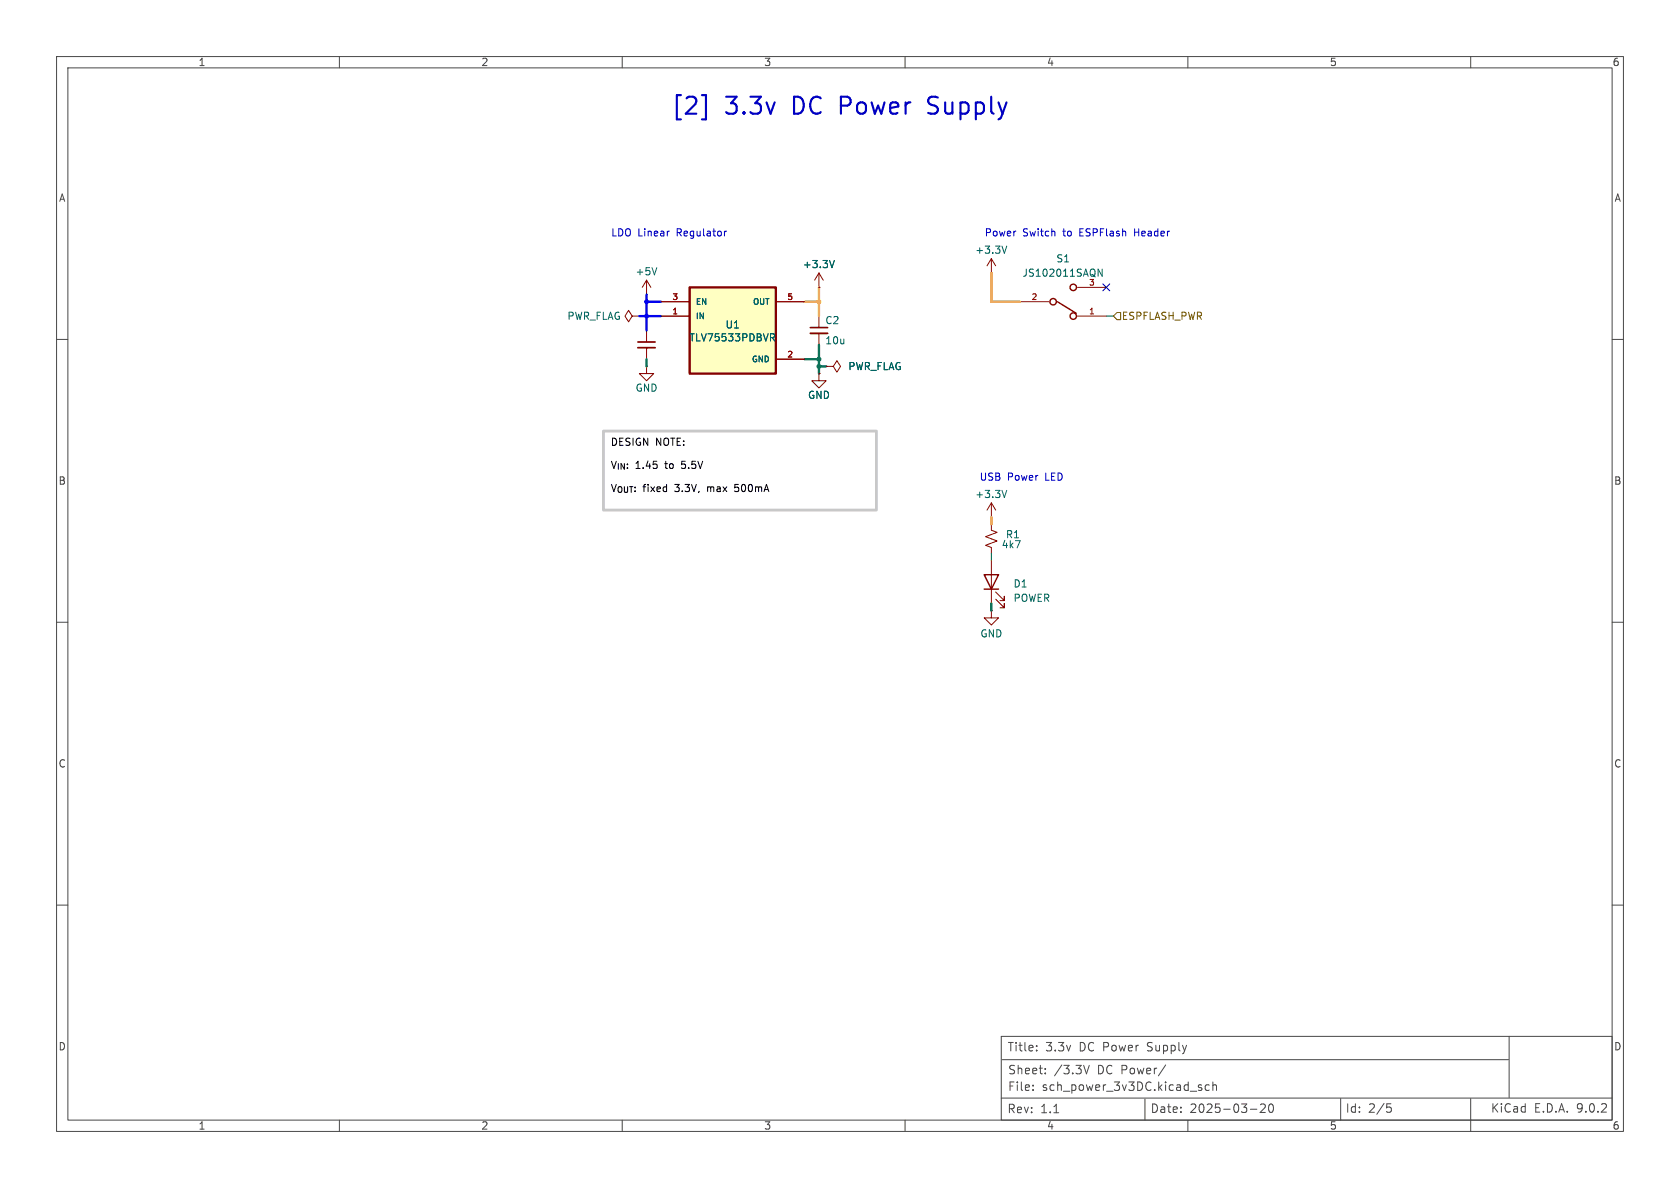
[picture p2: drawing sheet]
<svg xmlns="http://www.w3.org/2000/svg" width="297mm" height="210mm" viewBox="0 0 297 210" stroke-linecap="round" stroke-linejoin="round" font-family="sans-serif">
<g fill="none" stroke="#484848" stroke-width=".18">
<path d="M10 10h277v190h-277zM12 12h273v186h-273zM60 10v2M110 10v2M160 10v2M210 10v2M260 10v2M10 60h2M285 60h2M10 110h2M285 110h2M10 160h2"/>
<path d="M285 160h2M60 198v2M110 198v2M160 198v2M177 194.1h108M177 183.2h108v14.8h-108zM177.2 187.3h89.5M182.6 192.6v.2M182.6 191.8v.2M183.3 185.6v.2M183.3 184.9v.1M184.8 189.7v.1"/>
<path d="M184.8 188.9v.1M186.3 196.7h.9M191.6 188.3l.5 1.5 .5-1.5M202.4 194.3v3.7M206.1 188.3l-1.3 1.9M210 198v2M212.3 192.3l.2 .2-.2 .3M212.3 191.8h.1M213.8 191.8h-.5l-.2 .2v.5l.1 .2h.6M214.4 191.9l.2-.1h.4l.1 1M214.4 191.3v1.5M221.1 196.1h1.1"/>
<path d="M222.8 195.3l.6-.1 .2 .1 .1 .3-.9 1.1h.9M224.4 195.3l.2-.1a.81 .81 0 0 1 .6 .6 .81 .81 0 0 1-.3 .8l-.1 .1a.81 .81 0 0 1-.4-1.4zM237 194.2v3.8M245.2 195.1h.7M245.3 195.7h.4l.3 .3-.2 .6h-.5M260 194.2v5.8M266.8 183.2v10.8"/>
</g>
<path d="M143.3 57.9h3M112.8 60.5h3" fill="none" stroke="#840000" stroke-width=".3"/>
<path d="M143.3 58.9h3M112.8 61.5h3" fill="none" stroke="#840000" stroke-width=".33"/>
<g fill="none" stroke="#840000" stroke-width=".18">
<path d="M111.8 55.9l-.7-1-.6 1 .6 1 .7-1h1.2M113 55.9h.1M114.3 52.1h.1M114.3 49.5v2.6M114.3 58.4v2.1M114.3 49.5l-.8 1.3M114.3 49.5l.8 1.3M144.8 50.8h.1M144.8 48.3l-.8 1.2M144.8 48.3l.7 1.2M144.8 48.3v2.5M144.8 55.9v2"/>
<path d="M144.8 58.9v2.1M175.3 48.3h.1M175.3 45.7v2.6M175.3 45.7l-.8 1.3M175.3 45.7l.7 1.3M180.3 53.3h5.1M190.5 55.9h5.1M190.5 50.8h5.1M114.3 64.8v1.2h1.3l-1.3 1.3-1.3-1.3h1.3M114.3 64.8h.1M114.3 61.5v2M144.8 66v1.3h1.2l-1.2 1.3-1.3-1.3h1.3"/>
<path d="M144.8 66h.1M146 64.8h1.3l.7-1 .6 1-.6 1-.7-1M146 64.8h.1M175.3 91.4h.1M175.3 92.7v1l1 .4-2.1 .8 2.1 .7-2.1 .8 1.1 .4v1M175.3 88.9l-.8 1.3M175.3 88.9l.7 1.3M175.3 88.9v2.5M175.3 99.1v7.6M175.3 108v1.2h1.2l-1.2 1.3-1.3-1.3h1.3M175.3 108h.1M176 105.9l1.5 1.5v-.7v.7h-.7"/>
<path d="M176 104.6l1.5 1.6v-.8v.8h-.7"/>
</g>
<path d="M116.1 47.3l-.4 1.3M147.5 46l-.4 1.3M178 43.5l-.4 1.3M194.9 47.6v1.2l-.8-1.2v1.2M178 86.7l-.4 1.3" fill="none" stroke="#006464" stroke-width=".18"/>
<g fill="none" stroke="#840000" stroke-width=".25">
<path d="M186.9 53.3l3.3 2.1M174 101.6h2.5l-1.2 2.5zM174 104.1h2.5"/>
<circle cx="186.2" cy="53.3" r=".57"/>
<circle cx="189.7" cy="50.8" r=".57"/>
<circle cx="189.7" cy="55.9" r=".57"/>
</g>
<path d="M121.9 50.8h15.3v15.2h-15.3z" fill="#ffffc2"/>
<path d="M121.9 50.8h15.3v15.2h-15.3z" fill="none" stroke="#840000" stroke-width=".41"/>
<path d="M116.8 53.3h5.1M116.8 55.9h5.1M137.2 53.3h5M144.8 50.8h.1M137.2 63.5h5M144.8 66h.1M146 64.8h.1" fill="none" stroke="#840000" stroke-width=".18"/>
<path d="M136.2 59h.5l.2 .2-.1 .4-.6 .1M136.5 59.7l.4 .6M147.5 46l-.4 1.3" fill="none" stroke="#006464" stroke-width=".18"/>
<path d="M197.5 55.2h.6v1.3h-.6l-.7-.6z" fill="none" stroke="#725600" stroke-width=".18"/>
<path d="M195.6 55.9h1.2M175.3 97.8v1.3" fill="none" stroke="#009600" stroke-width=".18"/>
<path d="M113 55.9h3.8M114.3 52.1v6.3M114.3 53.3h2.5" fill="none" stroke="#00f" stroke-width=".41"/>
<path d="M142.2 53.3h2.6M144.8 50.8v5.1M175.3 48.3v5h5M175.3 91.4v1.3" fill="none" stroke="#f90" stroke-width=".41"/>
<path d="M114.3 63.5v1.3M142.2 63.5h2.6M144.8 61v5M144.8 64.8h1.2M175.3 106.7v1.3" fill="none" stroke="#008400" stroke-width=".41"/>
<path d="M195 50.2l1.2 1.2M196.2 50.2l-1.2 1.2" fill="none" stroke="#000084" stroke-width=".18"/>
<path d="M106.7 76.2h48.2v14h-48.2z" fill="none" stroke="#c8c8c8" stroke-width=".5"/>
<path d="M124.1 16.8h.7v4.3h-.7M164.1 20l.4 .1M164.2 17.4l-.1 .3 .1 .5" fill="none" stroke="#0000c2" stroke-width=".38"/>
<path d="M118.2 40.9h.1M128.1 40.9v.8M128.4 40.9l-.3 .2M200.6 40.4v1.3M200.6 41h.7" fill="none" stroke="#0000c2" stroke-width=".18"/>
<g fill="#008400" stroke="#008400" stroke-width=".18">
<circle cx="144.8" cy="64.8" r=".35"/>
<circle cx="144.8" cy="63.5" r=".35"/>
</g>
<g fill="#00f" stroke="#00f" stroke-width=".18">
<circle cx="114.3" cy="55.9" r=".35"/>
<circle cx="114.3" cy="53.3" r=".35"/>
</g>
<circle cx="144.8" cy="53.3" r=".35" fill="#f90" stroke="#f90" stroke-width=".18"/>
<g font-size="4.2" fill="#0000c2">
<text x="118.5" y="20.8">[2]</text>
<text x="128.2" y="20.8">3.3v</text>
<text x="140.4" y="20.8">DC Power</text>
<text x="165.4" y="20.8">Supply</text>
</g>
<g font-size="2.1" fill="#484848">
<text x="178" y="186.1">Title:</text>
<text x="178.1" y="190.1">Sheet:</text>
<text x="184.8" y="186.1">3.3v</text>
<text x="186.3" y="190.1">/3.3V</text>
<text x="190.8" y="186.1">DC Power</text>
<text x="194.1" y="190.1">DC Power/</text>
<text x="203.1" y="186.1">Supply</text>
<text x="178" y="197">Rev:</text>
<text x="178.1" y="193.1">File:</text>
<text x="183.9" y="197">1.1</text>
<text x="184.2" y="193.1">sch_power_3v3DC.kicad_sch</text>
<text x="203.3" y="196.9">Date:</text>
<text x="210.3" y="196.9">2025-03-20</text>
<text x="237.8" y="196.9">Id:</text>
<text x="241.9" y="196.9">2/5</text>
<text x="263.5" y="196.9">KiCad</text>
<text x="271.2" y="196.9">E.D.A.</text>
<text x="278.8" y="196.9">9.0.2</text>
</g>
<g font-size="1.8" fill="#484848">
<text x="35" y="11.9">1</text>
<text x="85" y="11.9">2</text>
<text x="135" y="11.9">3</text>
<text x="185" y="11.9">4</text>
<text x="235" y="11.9">5</text>
<text x="285" y="11.9">6</text>
<text x="10.3" y="35.9">A</text>
<text x="285.3" y="35.9">A</text>
<text x="10.3" y="85.9">B</text>
<text x="285.3" y="85.9">B</text>
<text x="10.3" y="135.9">C</text>
<text x="285.3" y="135.9">C</text>
<text x="10.3" y="185.9">D</text>
<text x="285.3" y="185.9">D</text>
<text x="35" y="199.9">1</text>
<text x="85" y="199.9">2</text>
<text x="135" y="199.9">3</text>
<text x="185" y="199.9">4</text>
<text x="235" y="199.9">5</text>
<text x="285" y="199.9">6</text>
</g>
<g font-size="1.8" fill="#0000c2">
<text x="107.9" y="42.1">LDO Linear</text>
<text x="119.8" y="42.1">Regulator</text>
<text x="174" y="42.1">Power</text>
<text x="180.8" y="42.1">Switch</text>
<text x="188.1" y="42.1">to</text>
<text x="191.2" y="42.1">ESPFlash</text>
<text x="201.1" y="42.1">Header</text>
<text x="173.1" y="85.3">USB</text>
<text x="178.1" y="85.3">Power</text>
<text x="184.9" y="85.3">LED</text>
</g>
<g font-size="1.8" fill="#006464">
<text x="141.8" y="47.6">+3.3V</text>
<text x="172.3" y="45.1">+3.3V</text>
<text x="186.6" y="46.6">S1</text>
<text x="112.3" y="48.9">+5V</text>
<text x="180.7" y="49.1">JS102011SAQN</text>
<text x="100.2" y="56.7">PWR_FLAG</text>
<text x="128.2" y="58.3">U1</text>
<text x="145.8" y="57.5">C2</text>
<text x="121.8" y="60.6">TLV75533PDBVR</text>
<text x="145.8" y="61.1">10u</text>
<text x="149.9" y="65.6">PWR_FLAG</text>
<text x="112.3" y="69.4">GND</text>
<text x="142.7" y="70.7">GND</text>
<text x="172.3" y="88.2">+3.3V</text>
<text x="177.7" y="95.4">R1</text>
<text x="177" y="97.1">4k7</text>
<text x="179.1" y="104.1">D1</text>
<text x="179.1" y="106.6">POWER</text>
<text x="173.2" y="112.9">GND</text>
</g>
<text font-size="1.8" fill="#725600" x="198.2" y="56.7">ESPFLASH_PWR</text>
<g font-size="1.8">
<text x="107.9" y="79.1">DESIGN NOTE:</text>
<text x="107.9" y="83.2">V_{IN}:</text>
<text x="112.3" y="83.2">1.45</text>
<text x="117.7" y="83.2">to</text>
<text x="120.7" y="83.2">5.5V</text>
<text x="107.9" y="87.3">V_{OUT}:</text>
<text x="113.6" y="87.3">fixed</text>
<text x="119.4" y="87.3">3.3V,</text>
<text x="125.3" y="87.3">max</text>
<text x="130.3" y="87.3">500mA</text>
</g>
<g font-size="1.4" fill="#a90000">
<text x="118.8" y="53.1">3</text>
<text x="139.1" y="53.1">5</text>
<text x="182.3" y="53.1">2</text>
<text x="192.4" y="50.5">3</text>
<text x="118.8" y="55.6">1</text>
<text x="192.4" y="55.6">1</text>
<text x="139.1" y="63.2">2</text>
</g>
<g font-size="1.4" fill="#006464">
<text x="122.9" y="54.1">EN</text>
<text x="122.9" y="56.6">IN</text>
<text x="133" y="54.1">OUT</text>
<text x="132.8" y="64.2">GND</text>
</g>
</svg>
